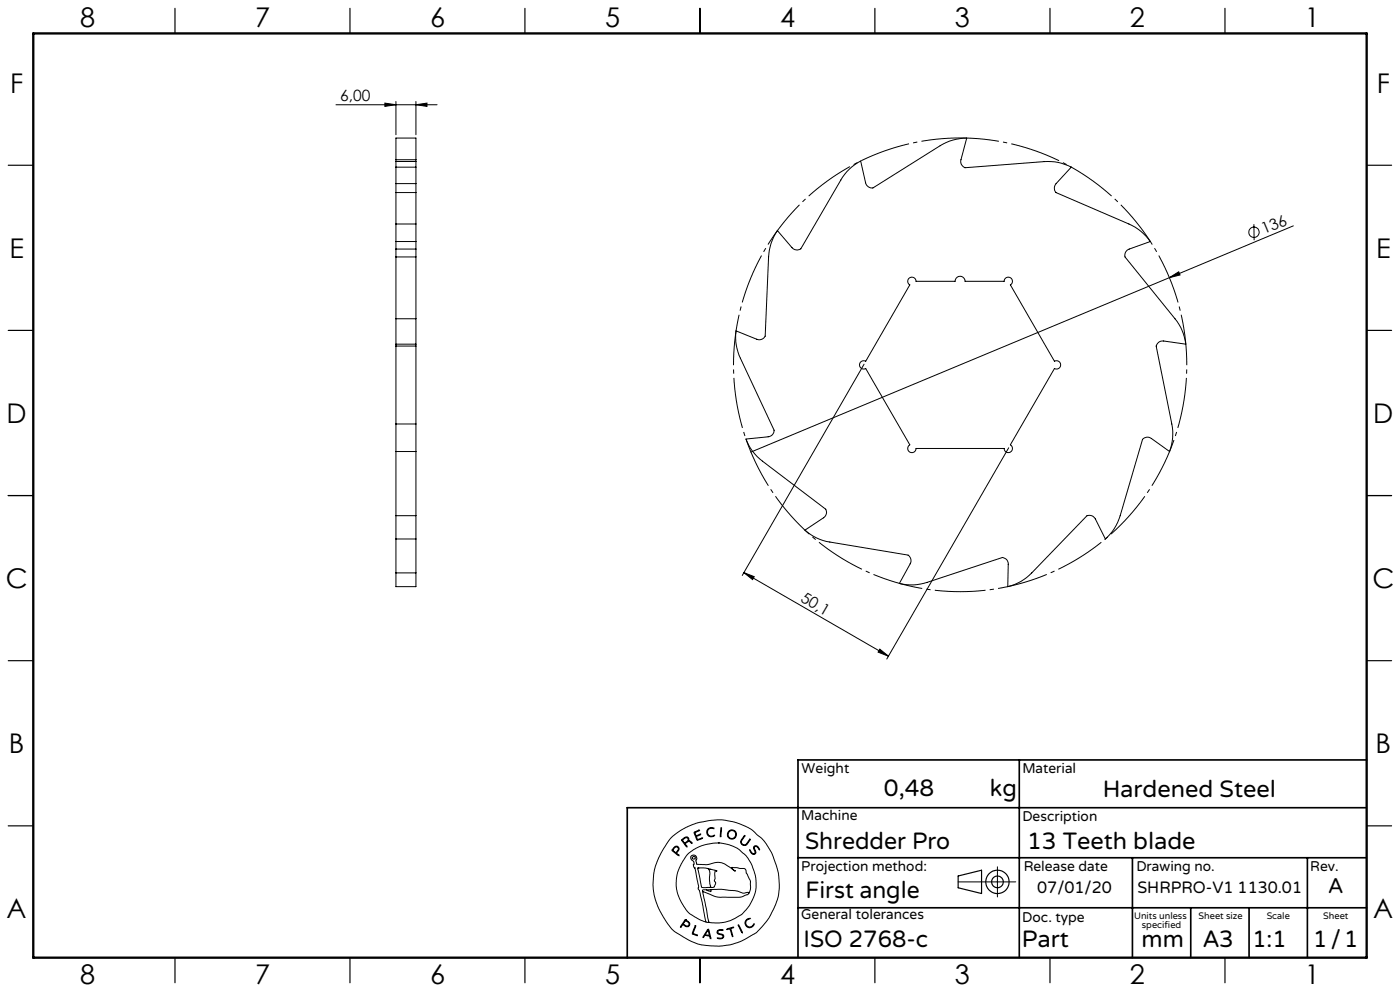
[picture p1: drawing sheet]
<svg xmlns="http://www.w3.org/2000/svg" width="420mm" height="297mm" viewBox="0 0 420 297" stroke-linecap="round" stroke-linejoin="round" font-family="sans-serif">
<g fill="none" stroke="#000" stroke-width=".3">
<path d="M100.8 31.4h30.3M115.5 30.9l3.3 .5-3.3 .5zM118.8 30.4v10M124.8 31.4l3.3-.5v1zM124.8 30.4v10M118.8 48.4v1.7M118.8 55v2.7M118.8 47.9v.5M118.8 47.9v-6.5h6v6.5M118.8 50.1v4.9M118.8 57.7v9.4M118.8 48.4h6"/>
<path d="M118.8 57.7h6M118.8 55h6M118.8 50.1h6M118.8 47.9h6M124.8 48.4v1.7M124.8 55v2.7M124.8 47.9v.5M124.8 50.1v4.9M124.8 57.7v9.4M118.8 67.1v5.3M118.8 74.6v2.4M118.8 72.4v2.2"/>
<path d="M118.8 77v18.5M118.8 77h6M118.8 72.4h6M118.8 67.1h6M118.8 74.6h6M124.8 67.1v5.3M124.8 74.6v2.4M124.8 72.4v2.2M124.8 77v18.5M233.2 69.1l4.4 5.1a2.03 2.03 0 0 0 2.6 .4l12-20.6a14.8 14.8 0 0 1 6-5.7l1.5 6.5a2.02 2.02 0 0 0 2.2 1.5l20.1-12.6a15.5 15.5 0 0 1 8-2.3l-1.7 6.5a1.99 1.99 0 0 0 1.2 2.4l23.8-1.9a14.8 14.8 0 0 1 8.1 1.7l-4.6 4.9a2.01 2.01 0 0 0 0 2.7l21.9 9.4a15 15 0 0 1 6.4 5.3l-6.3 2.2a1.96 1.96 0 0 0-1.3 2.4l15 18.5a15 15 0 0 1 3.2 7.6l-6.6-.9a2.02 2.02 0 0 0-2.2 1.5l4.6 23.4a15 15 0 0 1-.6 8.2l-5.5-3.9a1.93 1.93 0 0 0-2.6 .3l-6.7 22.8a14.9 14.9 0 0 1-4.5 7l-3-6a2.07 2.07 0 0 0-2.5-1l-16.6 17.2a14.6 14.6 0 0 1-7.2 4.1l.2-6.7a1.94 1.94 0 0 0-1.8-2l-22.6 7.5a15 15 0 0 1-8.3 .3l3.3-5.9a1.98 1.98 0 0 0-.6-2.6l-23.5-3.9a14.6 14.6 0 0 1-7.5-3.6l5.6-3.7a1.95 1.95 0 0 0 .6-2.6l-19-14.4a14.8 14.8 0 0 1-4.9-6.6l6.6-.7a1.93 1.93 0 0 0 1.8-2l-10.1-21.6a14.8 14.8 0 0 1-1.3-8.1l6.2 2.5a2 2 0 0 0 2.6-1l1-23.7a15.1 15.1 0 0 1 2.6-7.9zM376.2 67.2v4.8M388 67.7l-37.2 15.5"/>
<path d="M118.8 95.5v7.6M118.8 95.5h6M124.8 95.5v7.6M272.6 83.5a1.26 1.26 0 0 1 1.4-.4 1.26 1.26 0 0 1 .8 1.2h11.7a1.5 1.5 0 0 1 1.5-1.5 1.5 1.5 0 0 1 1.5 1.5h11.7a1.24 1.24 0 0 1 1.9-1.1 1.24 1.24 0 0 1 0 2.2l13.2 22.9a1.25 1.25 0 0 1 1.9 1.1 1.25 1.25 0 0 1-1.9 1.1l-13.2 22.8a1.25 1.25 0 0 1 0 2.2 1.25 1.25 0 0 1-1.9-1.1h-26.4a1.25 1.25 0 0 1-1.9 1.1 1.25 1.25 0 0 1 0-2.2l-13.2-22.8a1.25 1.25 0 0 1-1.9-1.1 1.25 1.25 0 0 1 1.9-1.1l13.2-22.9a1.22 1.22 0 0 1-.3-1.9zM350.8 83.2l2.8-1.7 .4 .9zM350.8 83.2l-125.6 52.3M118.8 103.1v.6M118.8 103.7v23.4M118.8 103.1h6M118.8 103.7h6M124.8 103.1v.6M124.8 103.7v23.4"/>
<path d="M259.2 109.1l-36.5 63.4M118.8 127.1v8.2M118.8 135.3v19.2M118.8 135.3h6M118.8 127.1h6M124.8 127.1v8.2M124.8 135.3v19.2M302.6 134.2l-36.6 63.3M118.8 154.5v7M118.8 154.5h6M124.8 154.5v7M118.8 171.7v4.1h6v-4.1"/>
<path d="M118.8 161.5v10.2M118.8 161.5h6M118.8 171.7h6M124.8 161.5v10.2M223.2 171.6l3.1 1.2-.5 .9zM223.2 171.6l43.4 25.1M263.9 194.6l2.7 2.1-3.2-1.3zM201.3 251.1l2.8-2.2 4.5-2.1 4.8-1 3.2-.1 3.7 .7 3.3 1.2 2 1.1 2.8 2.4 1.5 1.8 1.8 3.2 1.8 5.3 .3 3.5-.2 3-.8 2.8-1.7 3.7-1.8 2.5a16.5 16.5 0 0 1-6.7 5l-3.3 1.2-2.9 .4h-3.4l-2.9-.4-3.7-1.5-3.8-2.3-1.1-.9-1.2-1.6-2.3-3.7-1.2-2.8-.6-2.2-.3-3.1 .3-3.5 .9-3.2 2-4zM202 254.1l.7-.5 .6 .1 .4 .6-.1 .6a.64 .64 0 0 0-.3 1.1l.4 .5-1.7-1.2a.52 .52 0 0 1-.4-.5 .52 .52 0 0 1 .4-.6zM202.4 254l.4-.2 .5 .1 .2 .5-.2 .4a.73 .73 0 0 1-.7 .6 .73 .73 0 0 1-.7-.7zM204.5 251.6l1.1-.7h.6l.4 .3 .1 .8 .6 .2 .3 .5-.8-.5-.6 .2a.61 .61 0 0 0-.6 .5 .61 .61 0 0 0 .5 .7l-.1 .3-1.5-2zM204.8 251.7l.8-.6h.6l.2 .6-.5 .6a.52 .52 0 0 1-.6 .3 .52 .52 0 0 1-.4-.5z"/>
<path d="M208.2 249.4l1.7-.6-1 .5a.57 .57 0 0 0-.2 .9 .57 .57 0 0 0 .9 0l.6-.2-.8 .5a.46 .46 0 0 0-.5 .4 .46 .46 0 0 0 .3 .5l.1 .2 1.5-.5-1.7 .7zM212.3 248.5l.8-.5 1 .2 .1 .2-.9-.2-.7 .3-.3 .5v.7l.1 .4 .6 .4 1.3-.2a.53 .53 0 0 1-.3 .5 .53 .53 0 0 1-.5 0l-.9-.2-.4-.4-.2-1zM215.5 252.6l2.7 .4 3 1.2 2.3 1.9 .9 1.2 1.3 2.2 1.1 3.8-.1 3.5-.8 2.5a11.7 11.7 0 0 1-8.9 7.2l-2.6 .1-1.7-.2M215.5 252.6l-4.1 .6-3.4 1.5-2.1 1.8-2.1 3.5-.5 1.4-.4 2 .1 3 .9 2.9 2 3.4a9.1 9.1 0 0 0 4 2.9l1.9 .8M215.5 252.6h.1M216.3 248.1h.2v.6l-.2 1.9-.2 .2zM223.3 250.5l.1-.1 .1 .2-1.1 1.6 .2 .7 .7 .3a3.3 3.3 0 0 0 1.7-1.7v.2l-1 1.5-.4 .2-.7-.1-.6-.5-.1-.6zM224.9 254.7l.7 .9 .5 .3 .4-.3-.4-1.4 .2-.6h.9l.7 1-.1 .1-.9-1-.5 .1-.1 .4 .5 1.4-.6 .5-.9-.5zM299.2 259.8v9M205.6 275.6l-1.4 2-.1 .2h.2a.69 .69 0 0 1 .6-.6 .69 .69 0 0 1 .8 .4l.9 .1 .3-.9-1.3-1.2M205.6 275.6h.1M205.6 275.9l-.3 .5"/>
<path d="M205.7 275.9l1 .9-.1 .6-.6 .1a.7 .7 0 0 1-.9-.9l.2-.2M205.7 275.9h.1M208.5 277.5l.2-.1v.2l-.5 1.4a.56 .56 0 0 0-.2 .7 .56 .56 0 0 0 .7 .3l.5 .4-1.6-.6zM209.3 260.2l2.3-.1 3.1 .8 .4 .3a.35 .35 0 0 0-.5-.2 .35 .35 0 0 0-.1 .5v1.8l-.2 .7 .4 .8-.4 1-.5 .2h-2.6a.85 .85 0 0 1-.8-.2 .85 .85 0 0 1-.1-.9zM209.4 260.1h.1M210.8 267.2l1.9 9.2M210.8 267.2l3.7 1.5 1.3 .2h6.3l2.1-.8 .4-.3M211.8 276.4h.9M211.9 266.7h-1.1v.5M212.1 260.2a2.12 2.12 0 0 1 .8 2.7v1.9l.3 .9-.3 .2M212.3 278.6l.1-.1a4.3 4.3 0 0 1 .9 2.6v.2h-.2a.74 .74 0 0 0-.8-.8l-.2-.1a.82 .82 0 0 0-1.1 .6l-.1-.3zM212.3 278.9l.4 .9a.4 .4 0 0 1-.1 .6 .4 .4 0 0 1-.6-.2l-.4-.1z"/>
<path d="M212.4 278.9h.1M212.7 276.4h.1M213 260.6h.1M213.3 266.6l3.2-.1 4.2 .4 2.3 .8 1.1-.2a.3 .3 0 0 1 .4-.1 .3 .3 0 0 1 .1 .4M213.3 266.6v.6l-1.4-.5M213.3 266.6l-1.4 .1M215.3 278.9l.6-.3 1 .1v.2h-1.4l-.2 .6 .3 .2 1.4 .5 .1 .5-.2 .4-.6 .3-1.1-.2h1.1l.6-.5-.3-.5-1.4-.5-.1-.4zM218 278.4l2.1-.5-.8 .4 .5 2.4-.8-2.3-.8 .2zM221.5 277.2l1.2 2.2v.2zM221.5 277.1h.1M224 275.6l.7-.4 .3 .1-.8 .4-.4 .6v.6l.5 .7 .9 .2 .9-.9a.41 .41 0 0 1 .1 .5 .41 .41 0 0 1-.4 .2l-1 .5-.9-.5-.4-1.1zM224.6 267.8l.5-1.4v-2.3l-1.7-3.8-3.9-.3 .3 .5 .8 .6h-.1l-3.1-2.2-1.7-.5-3.6 .7-3-.1-.3-.9 .3-.8-.3-.7-.6-.3-.7 .1-.3 .4v.4l1 1.1-.1 1.4 .4 .5 1.1 5.4-.2 .8 .4 .4 .3 1.1 1.7 8.5"/>
<path d="M287.4 264.3h17.3"/>
<circle cx="376.2" cy="69.6" r="1.55"/>
<circle cx="208.1" cy="257.1" r=".44"/>
<circle cx="219.5" cy="250.1" r="1.17"/>
<circle cx="219.6" cy="250.1" r="1.38"/>
</g>
<path d="M288 41.3a68 68 0 0 0-59.4 101 68 68 0 0 0 117.1 3.1 68 68 0 0 0-54.1-104l-3.6-.1" fill="none" stroke="#000" stroke-width=".3" stroke-dasharray="15.2 1.3 1.3 1.3" stroke-dashoffset="3.6" stroke-linecap="butt"/>
<g fill="none" stroke="#000" stroke-width=".35">
<path d="M52.5 2.5v7.5M105 2.5v7.5M157.5 2.5v7.5M210 2.5v7.5M262.5 2.5v7.5M315 2.5v7.5M367.5 2.5v7.5M2.5 49.5h7.5M410 49.5h7.5M2.5 99h7.5M410 99h7.5M2.5 148.5h7.5"/>
<path d="M410 148.5h7.5M2.5 198h7.5M410 198h7.5M2.5 247.5h7.5M410 247.5h7.5M287.4 262.5l7.1-1.7v7l-7.1-1.7zM52.5 287v7.5M105 287v7.5M157.5 287v7.5M210 287v7.5M262.5 287v7.5M315 287v7.5"/>
<path d="M367.5 287v7.5"/>
<circle cx="299.2" cy="264.3" r="3.5"/>
<circle cx="299.2" cy="264.3" r="1.75"/>
</g>
<path d="M305.8 227.7v59.2M410 227.7h-170.6v59.2M239.4 257.1h170.3M339.7 257.1v29.9M392.2 257.1v29.8M409.7 242.1h-221.5v45M239.4 272.1h170.6M357.2 272.1v14.8M374.7 272.1v14.8" fill="none" stroke="#000" stroke-width=".5"/>
<path d="M10 10h400v277h-400z" fill="none" stroke="#000" stroke-width=".7"/>
<g fill="#000">
<path d="M350.8 83.2l2.8-1.7 .4 .9z"/>
<path d="M115.5 30.9l3.3 .5-3.3 .5zM124.8 31.4l3.3-.5v1z"/>
<path d="M223.2 171.6l3.1 1.2-.5 .9zM263.9 194.6l2.7 2.1-3.2-1.3z"/>
</g>
<g font-size="8.1">
<text x="24" y="8">8</text>
<text x="76.5" y="8">7</text>
<text x="129" y="8">6</text>
<text x="181.5" y="8">5</text>
<text x="234" y="8">4</text>
<text x="286.5" y="8">3</text>
<text x="339" y="8">2</text>
<text x="391.5" y="8">1</text>
<text x="3" y="27.7">F</text>
<text x="413" y="27.7">F</text>
<text x="2.8" y="77.2">E</text>
<text x="412.8" y="77.2">E</text>
<text x="2" y="126.7">D</text>
<text x="412" y="126.7">D</text>
<text x="1.7" y="176.2">C</text>
<text x="411.7" y="176.2">C</text>
<text x="2.7" y="225.7">B</text>
<text x="412.7" y="225.7">B</text>
<text x="2" y="275.2">A</text>
<text x="412" y="275.2">A</text>
<text x="24" y="295">8</text>
<text x="76.5" y="295">7</text>
<text x="129" y="295">6</text>
<text x="181.5" y="295">5</text>
<text x="234" y="295">4</text>
<text x="286.5" y="295">3</text>
<text x="339" y="295">2</text>
<text x="391.5" y="295">1</text>
</g>
<g font-size="7.1">
<text x="265.2" y="238.5">0,48</text>
<text x="297" y="238.5">kg</text>
<text x="330.8" y="239">Hardened Steel</text>
<text x="241.5" y="254.4">Shredder Pro</text>
<text x="308.1" y="254.4">13 Teeth blade</text>
<text x="241.6" y="269.2">First angle</text>
<text x="241.1" y="283.7">ISO 2768-c</text>
<text x="306.6" y="283.9">Part</text>
<text x="342.5" y="283.9">mm</text>
<text x="360.9" y="283.8">A3</text>
<text x="375.7" y="283.9">1:1</text>
<text x="393.9" y="283.9">1/1</text>
</g>
<text font-size="6.3" x="398.5" y="267.7">A</text>
<g font-size="4.9">
<text x="311.2" y="267.6">07/01/20</text>
<text x="341.2" y="267.6">SHRPRO-V1 1130.01</text>
</g>
<g font-size="4.7">
<text x="102.1" y="30.4">6,00</text>
<text x="379.2" y="70.2" transform="rotate(-23 379.2 70.2)">136</text>
<text x="239.9" y="180.1" transform="rotate(30 239.9 180.1)">50,1</text>
</g>
<g font-size="4.2">
<text x="240.5" y="231.7">Weight</text>
<text x="306.7" y="231.7">Material</text>
<text x="240.4" y="245.9">Machine</text>
<text x="306.7" y="246.1">Description</text>
<text x="240.4" y="261.1">Projection method:</text>
<text x="307.1" y="261">Release date</text>
<text x="340.9" y="261">Drawing no.</text>
<text x="393.1" y="261">Rev.</text>
<text x="240.4" y="275.6">General tolerances</text>
<text x="306.7" y="276.2">Doc. type</text>
</g>
<g font-size="2.8">
<text x="340.2" y="275.3">Units unless</text>
<text x="359.6" y="275.3">Sheet size</text>
<text x="380" y="275.3">Scale</text>
<text x="396.9" y="275.3">Sheet</text>
<text x="342.6" y="278.2">specified</text>
</g>
</svg>
